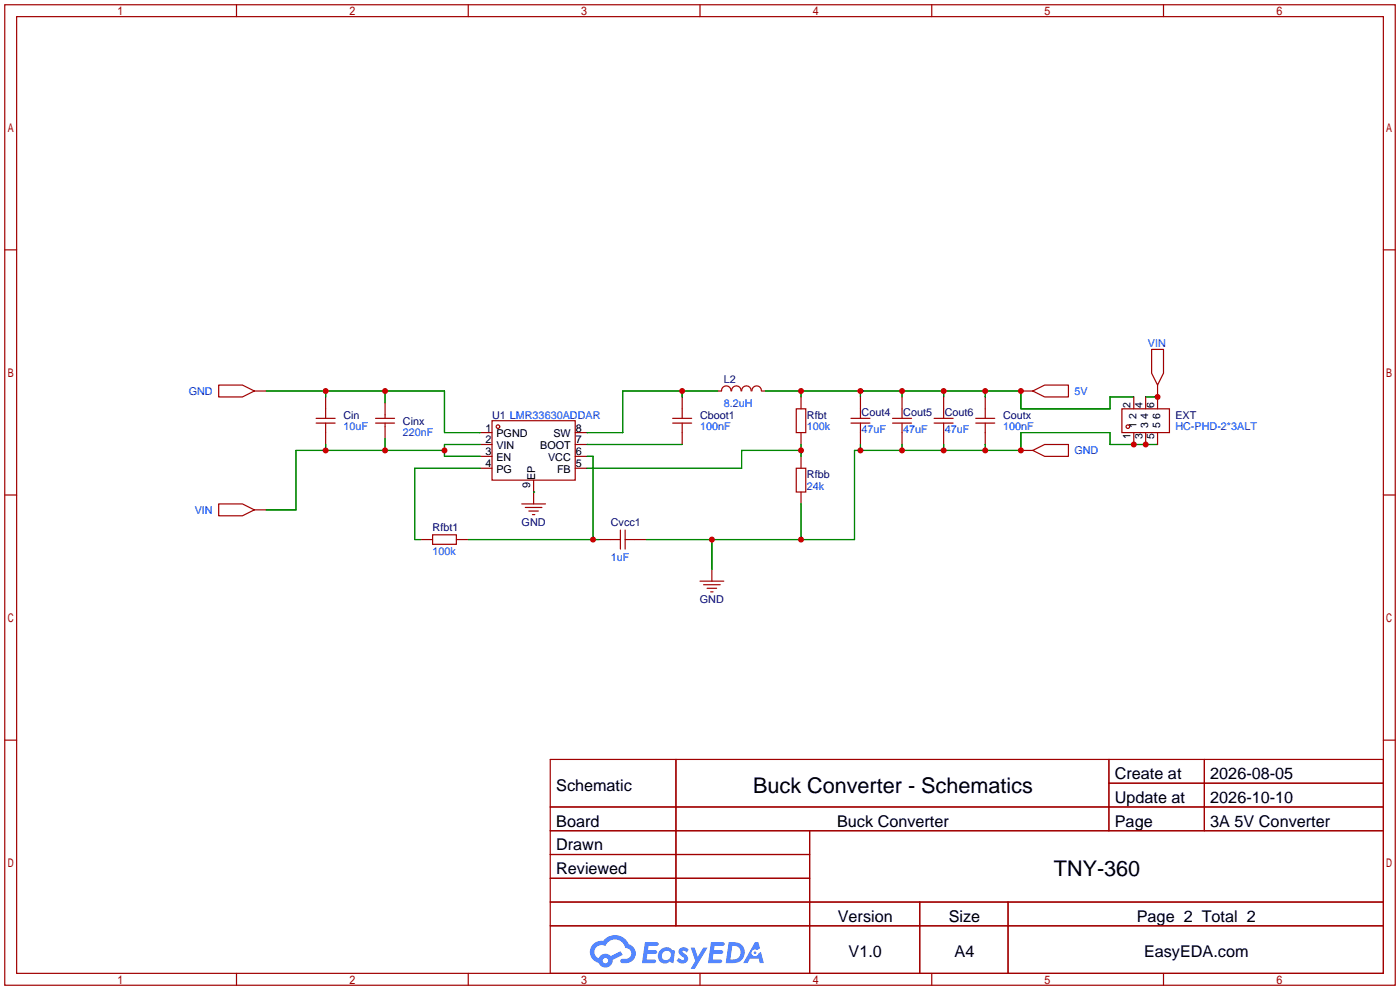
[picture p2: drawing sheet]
<svg xmlns="http://www.w3.org/2000/svg" width="299mm" height="212mm" viewBox="0 0 299 212" stroke-linecap="round" stroke-linejoin="round" font-family="sans-serif">
<g fill="none" stroke="#a10000" stroke-width=".25">
<path d="M1 1h297.2v209.6h-297.2zM3.6 3.6h292.1v204.4h-292.1zM50.5 1v2.6M100.1 1v2.6M149.6 1v2.6M199.1 1v2.6M248.7 1v2.6M1 53.4h2.6M295.7 53.4h2.5M1 105.8h2.6M295.7 105.8h2.5M1 158.2h2.6"/>
<path d="M295.7 158.2h2.5M117.6 162.3h178.1v45.7h-178.1zM117.6 172.5h178.1M117.6 177.5h178.1M144.5 162.3v35.6M173 177.5v30.5M237 162.3v15.2M237 167.4h58.7M257.4 162.3v15.2M117.6 182.6h55.4M117.6 192.8h178.1M117.6 187.7h55.4"/>
<path d="M117.6 197.9h178.1M196.6 192.8v15.2M215.4 192.8v15.2M50.5 208v2.6M100.1 208v2.6M149.6 208v2.6M199.1 208v2.6M248.7 208v2.6"/>
</g>
<g fill="#5487ff">
<path d="M145.3 202.7a1.3 1.3 0 0 1 1.9 .3l-.4 .6a.54 .54 0 0 0-.9-.2l.1 .2a1.34 1.34 0 0 1 .9 1.8 1.47 1.47 0 0 1-2.3-.1l.5-.6 .8 .5a.31 .31 0 0 0 .4-.3 .31 .31 0 0 0-.3-.4 1.12 1.12 0 0 1-.7-1.8z"/>
<path d="M147.6 202.5h.9l.6 2 1.2-2h.9l-2.7 4.6h-.9l1-1.7z"/>
<path d="M137.8 201.4h1.7a1.31 1.31 0 0 1 1.2 .2 .4 .4 0 0 1-.3 .5l-1.8 .1-.1 .9h1.6a.4 .4 0 0 1 .4 .4 .4 .4 0 0 1-.5 .4h-1.6l-.2 1.2h1.4a.46 .46 0 0 1 .5 0 .46 .46 0 0 1 .1 .5l-.4 .2h-2.6z"/>
<path d="M151.9 201.4h1.7a1.32 1.32 0 0 1 1.2 .2 .39 .39 0 0 1-.3 .5l-1.8 .1-.1 .9h1.6a.4 .4 0 0 1 .4 .4 .4 .4 0 0 1-.4 .4h-1.7l-.2 1.2h1.4a.46 .46 0 0 1 .5 0 .46 .46 0 0 1 .1 .5l-.4 .2h-2.6z"/>
<path d="M161.3 201.4h.8l.3 1.3-.6 .4a.75 .75 0 0 0-1.1 .3 .75 .75 0 0 0 .5 1 .75 .75 0 0 0 .9-.7l.5-.2 .6 2.3h-.8l-.3-.9h-1.8l-.5 .9h-1z"/>
<path d="M155.7 201.4l-.6 4.4h1.5a2.27 2.27 0 0 0 2.6-2.2 2.27 2.27 0 0 0-2.7-2.2zM156.5 202.1a1.5 1.5 0 0 1 1.8 1.6 1.5 1.5 0 0 1-1.9 1.4h-.3z"/>
<path d="M141.2 203a1.6 1.6 0 0 0-.3 2.3 1.6 1.6 0 0 0 2.3 .2l.7 .3 .3-2.4-.1-.3-.5-.1a1.58 1.58 0 0 0-2.4 0zM141.8 203.5a.98 .98 0 0 1 1.6 .4 .98 .98 0 0 1-1.1 1.3 .94 .94 0 0 1-.9-.7 .94 .94 0 0 1 .4-1z"/>
<path d="M126.8 201.8a2.37 2.37 0 0 0 1.1 4 1.54 1.54 0 0 0 1.8 1 1.54 1.54 0 0 0 1.2-1.6l2.2-1.1-.5-.8-2 1a1.57 1.57 0 0 0-2.7 .5 1.5 1.5 0 0 1-.7-2.1 1.5 1.5 0 0 1 2.2-.5 2.23 2.23 0 0 1 2.3-1.4 2.23 2.23 0 0 1 2 1.8 1.16 1.16 0 0 1 1.2 1.1 1.16 1.16 0 0 1-1.1 1.2h-.7a.47 .47 0 0 0-.5 .4 .47 .47 0 0 0 .4 .5 2.17 2.17 0 0 0 2.5-.9 2.17 2.17 0 0 0-.3-2.7l-.8-.4a3.2 3.2 0 0 0-5.5-.7l-1.1 .1zM128.8 205.3a.6 .6 0 0 1 1.2 0 .6 .6 0 0 1-1.2 0z"/>
<circle cx="161.4" cy="203.6" r=".28"/>
</g>
<g fill="none" stroke="#a10000" stroke-width=".25">
<path d="M246.1 74.7h2.6v5.1l-1.3 2.5-1.3-2.5zM46.7 82.3h5.1l2.6 1.3-2.6 1.2h-5.1zM54.4 83.6h2.5M67.6 89.4h4M67.6 90.4h4M69.6 84.8v4.6M69.6 90.4v4.6M80.3 89.4h4M80.3 90.4h4M82.3 86.1v3.3M82.3 90.4v3.3M102.6 92.5h2.6"/>
<path d="M102.6 95h2.6M102.6 97.5h2.6M105.2 89.9h17.7v12.7h-17.7zM122.9 92.5h2.6M122.9 95h2.6M122.9 97.5h2.6M143.8 89.4h4M143.8 90.4h4M145.8 84.8v4.6M145.8 90.4v4.6M156.2 83.6a1.01 1.01 0 0 0-1-1.1 1.01 1.01 0 0 0-1 1.1h-.8M156.4 83.6a1.01 1.01 0 0 1 1-1.1 1.01 1.01 0 0 1 1 1.1"/>
<path d="M158.5 83.6a1.01 1.01 0 0 1 1-1.1 1.01 1.01 0 0 1 1 1.1M160.7 83.6a1.01 1.01 0 0 1 1-1.1 1.01 1.01 0 0 1 1 1.1M162.8 83.6h.8M170.2 87.4h2v5.1h-2zM171.2 84.8v2.6M171.2 92.5v2.5M171.2 97.5v2.6M181.9 89.4h4M181.9 90.4h4M183.9 84.8v4.6M183.9 90.4v4.6M190.8 89.4h4"/>
<path d="M190.8 90.4h4M192.8 84.8v4.6M192.8 90.4v4.6M199.6 89.4h4.1M199.6 90.4h4.1M201.7 84.8v4.6M201.7 90.4v4.6M208.5 89.4h4.1M208.5 90.4h4.1M210.6 84.8v4.6M210.6 90.4v4.6M218.2 83.6h2.5"/>
<path d="M218.2 96.3h2.5M220.7 96.3l2.6-1.3h5v2.5h-5zM220.7 83.6l2.6-1.3h5v2.5h-5zM239.8 87.4h10.1v5.1h-10.1zM242.3 84.8v2.6M242.3 92.5v2.5M244.9 84.8v2.6M244.9 92.5v2.5M247.4 82.3v5.1M247.4 92.5v2.5M46.7 107.7h5.1l2.6 1.3-2.6 1.2h-5.1zM54.4 109h2.5"/>
<path d="M89.9 115.3h2.6M92.5 114.3h5v2h-5zM97.5 115.3h2.6M102.6 100.1h2.6M111.5 107.7h5.1M112.3 108.5h3.5M113 109.2h2.1M113.8 110h.5M114 102.6v5.1M122.9 100.1h2.6M128 115.3h4.6M132.6 113.3v4"/>
<path d="M133.6 113.3v4M133.6 115.3h4.6M170.2 100.1h2v5.1h-2zM171.2 105.2v2.5M149.6 124.2h5.1M150.4 125h3.5M151.1 125.7h2.1M151.9 126.5h.5M152.1 121.7v2.5"/>
<circle cx="106.4" cy="91.2" r=".38"/>
<circle cx="241" cy="91.2" r=".38"/>
</g>
<g fill="none" stroke="#008700" stroke-width=".25">
<path d="M56.9 83.6h38.1v8.9h7.6M69.6 83.6v1.2M69.6 95v1.3M82.3 83.6v2.5M82.3 93.7v2.6M95 96.3h-31.8v12.7h-6.3M102.6 95h-7.6v2.5h7.6M125.5 95h20.3M125.5 97.5h1.2v17.8M145.8 83.6v1.2M153.4 83.6h-20.3v8.9h-7.6M163.6 83.6h54.6v3.8h19v-2.6h5.1"/>
<path d="M171.2 96.3h-12.7v3.8h-33M171.2 83.6v1.2M171.2 95v2.5M183.9 83.6v1.2M183.9 95v1.3M192.8 83.6v1.2M192.8 95v1.3M201.7 83.6v1.2M201.7 95v1.3M210.6 83.6v1.2M210.6 95v1.3M244.9 84.8h2.5"/>
<path d="M247.4 95h-10.2v-2.5h-19v3.8h-35.6v19h-44.4M100.1 115.3h27.9M102.6 100.1h-14v15.2h1.3M114 105.2h.1M152.1 115.3v6.4M171.2 107.7v7.6"/>
</g>
<g fill="#c00">
<circle cx="95" cy="96.3" r=".63"/>
<circle cx="82.3" cy="96.3" r=".63"/>
<circle cx="69.6" cy="96.3" r=".63"/>
<circle cx="69.6" cy="83.6" r=".63"/>
<circle cx="82.3" cy="83.6" r=".63"/>
<circle cx="145.8" cy="83.6" r=".63"/>
<circle cx="171.2" cy="83.6" r=".63"/>
<circle cx="183.9" cy="83.6" r=".63"/>
<circle cx="192.8" cy="83.6" r=".63"/>
<circle cx="201.7" cy="83.6" r=".63"/>
<circle cx="210.6" cy="83.6" r=".63"/>
<circle cx="218.2" cy="83.6" r=".63"/>
<circle cx="171.2" cy="96.3" r=".63"/>
<circle cx="126.7" cy="115.3" r=".63"/>
<circle cx="242.3" cy="95" r=".63"/>
<circle cx="244.9" cy="95" r=".63"/>
<circle cx="218.2" cy="96.3" r=".63"/>
<circle cx="210.6" cy="96.3" r=".63"/>
<circle cx="201.7" cy="96.3" r=".63"/>
<circle cx="192.8" cy="96.3" r=".63"/>
<circle cx="183.9" cy="96.3" r=".63"/>
<circle cx="171.2" cy="115.3" r=".63"/>
<circle cx="152.1" cy="115.3" r=".63"/>
<circle cx="247.4" cy="84.8" r=".63"/>
</g>
<g font-size="4.6">
<text x="161" y="169.4">Buck Converter - Schematics</text>
<text x="225.2" y="187.2">TNY-360</text>
</g>
<g font-size="3.5">
<text x="238.3" y="166.5">Create at</text>
<text x="258.7" y="166.5">2026-08-05</text>
<text x="118.9" y="169.1">Schematic</text>
<text x="238.3" y="171.6">Update at</text>
<text x="258.7" y="171.6">2026-10-10</text>
<text x="118.9" y="176.7">Board</text>
<text x="178.9" y="176.7">Buck Converter</text>
<text x="238.3" y="176.7">Page</text>
<text x="258.7" y="176.7">3A 5V Converter</text>
<text x="118.9" y="181.8">Drawn</text>
<text x="118.9" y="186.8">Reviewed</text>
<text x="179.1" y="197">Version</text>
<text x="202.8" y="197">Size</text>
<text x="243" y="197">Page 2 Total 2</text>
<text x="181.4" y="204.6">V1.0</text>
<text x="204" y="204.6">A4</text>
<text x="244.5" y="204.6">EasyEDA.com</text>
</g>
<g font-size="2.3" fill="#00f">
<text x="245.3" y="74.2">VIN</text>
<text x="40.3" y="84.4">GND</text>
<text x="154.7" y="86.9">8.2uH</text>
<text x="229.6" y="84.4">5V</text>
<text x="73.4" y="92">10uF</text>
<text x="86.1" y="93.3">220nF</text>
<text x="149.6" y="92">100nF</text>
<text x="172.5" y="92">100k</text>
<text x="184.1" y="92.5">47uF</text>
<text x="193" y="92.5">47uF</text>
<text x="201.9" y="92.5">47uF</text>
<text x="214.4" y="92">100nF</text>
<text x="251.2" y="92">HC-PHD-2*3ALT</text>
<text x="229.6" y="97.1">GND</text>
<text x="172.5" y="104.7">24k</text>
<text x="41.6" y="109.8">VIN</text>
<text x="92.5" y="118.7">100k</text>
<text x="130.6" y="119.9">1uF</text>
</g>
<g font-size="2.3" fill="#000080">
<text x="154.7" y="81.8">L2</text>
<text x="73.4" y="89.5">Cin</text>
<text x="105.2" y="89.5">U1 LMR33630ADDAR</text>
<text x="149.6" y="89.5">Cboot1</text>
<text x="172.5" y="89.5">Rfbt</text>
<text x="184.1" y="88.9">Cout4</text>
<text x="193" y="88.9">Cout5</text>
<text x="201.9" y="88.9">Cout6</text>
<text x="214.4" y="89.5">Coutx</text>
<text x="251.2" y="89.5">EXT</text>
<text x="86.1" y="90.7">Cinx</text>
<text x="172.5" y="102.2">Rfbb</text>
<text x="92.5" y="113.6">Rfbt1</text>
<text x="111.5" y="112.3">GND</text>
<text x="130.6" y="112.3">Cvcc1</text>
<text x="149.6" y="128.8">GND</text>
</g>
<g font-size="2.3">
<text x="103.7" y="92.2">1</text>
<text x="103.7" y="94.8">2</text>
<text x="106.1" y="93.5">PGND</text>
<text x="118.3" y="93.5">SW</text>
<text x="123.1" y="94.8">7</text>
<text x="123.1" y="92.2">8</text>
<text x="103.7" y="97.3">3</text>
<text x="103.7" y="99.8">4</text>
<text x="106.1" y="96">VIN</text>
<text x="106.1" y="98.6">EN</text>
<text x="106.1" y="101.1">PG</text>
<text x="115.5" y="96">BOOT</text>
<text x="117.1" y="98.6">VCC</text>
<text x="119" y="101.1">FB</text>
<text x="123.1" y="99.8">5</text>
<text x="123.1" y="97.3">6</text>
<text x="113.3" y="104.4" transform="rotate(-90 113.3 104.4)">9</text>
<text x="114.3" y="102.6" transform="rotate(-90 114.3 102.6)">EP</text>
</g>
<g font-size="2.2">
<text x="241.6" y="87.2" transform="rotate(-90 241.6 87.2)">2</text>
<text x="242.9" y="89.6" transform="rotate(-90 242.9 89.6)">2</text>
<text x="244.2" y="87.2" transform="rotate(-90 244.2 87.2)">4</text>
<text x="245.4" y="89.6" transform="rotate(-90 245.4 89.6)">4</text>
<text x="246.7" y="87.2" transform="rotate(-90 246.7 87.2)">6</text>
<text x="248" y="89.6" transform="rotate(-90 248 89.6)">6</text>
<text x="241.6" y="93.8" transform="rotate(-90 241.6 93.8)">1</text>
<text x="242.9" y="91.5" transform="rotate(-90 242.9 91.5)">1</text>
<text x="244.2" y="93.8" transform="rotate(-90 244.2 93.8)">3</text>
<text x="245.4" y="91.5" transform="rotate(-90 245.4 91.5)">3</text>
<text x="246.7" y="93.8" transform="rotate(-90 246.7 93.8)">5</text>
<text x="248" y="91.5" transform="rotate(-90 248 91.5)">5</text>
</g>
</svg>
